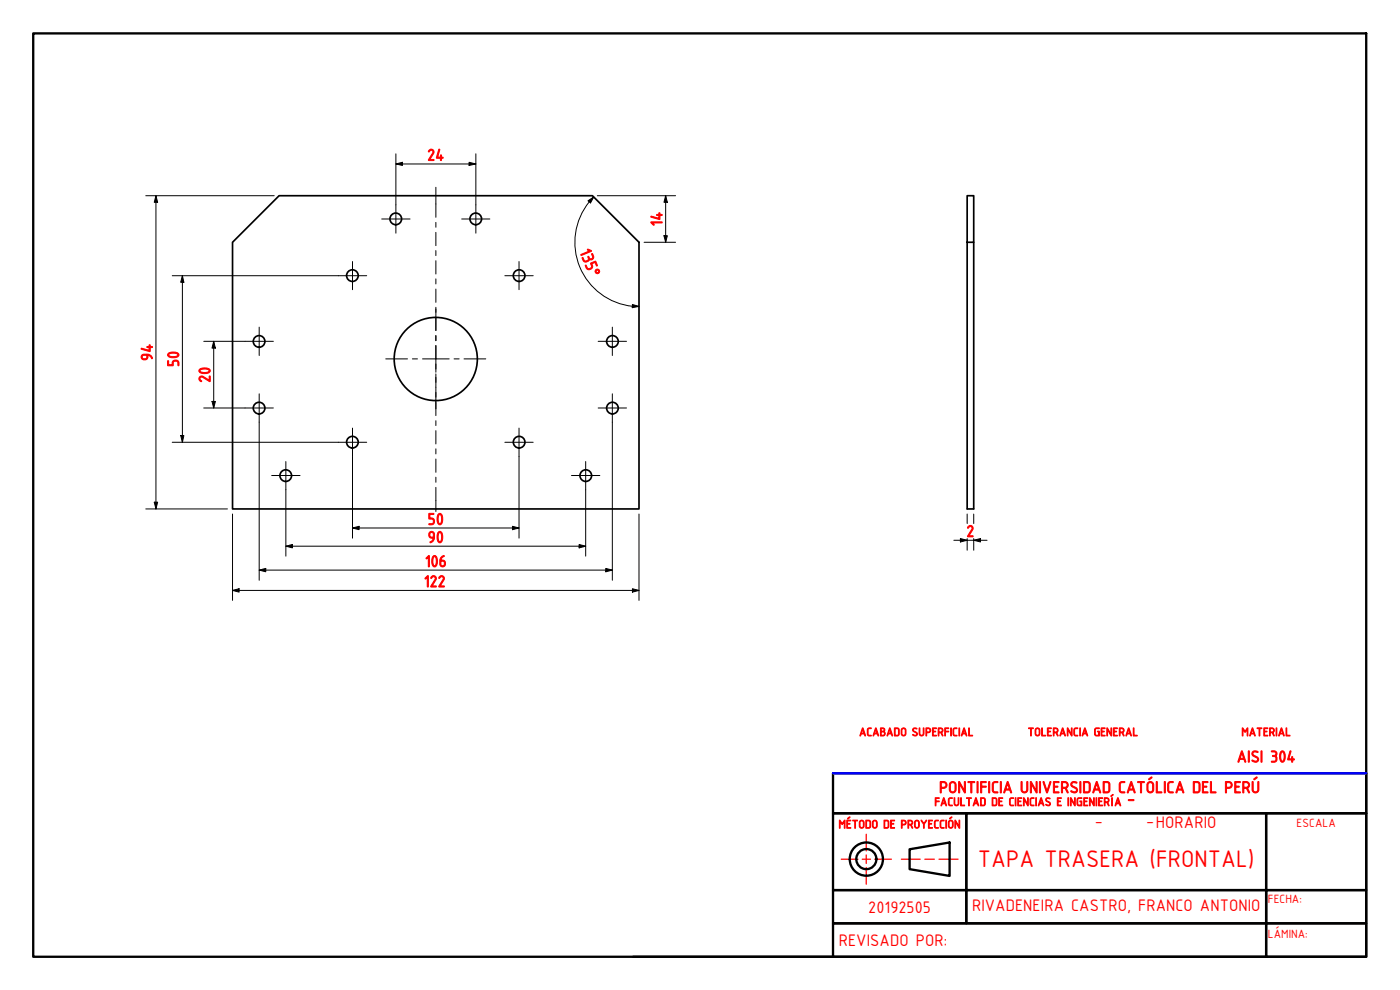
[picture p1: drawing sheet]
<svg xmlns="http://www.w3.org/2000/svg" width="420mm" height="297mm" viewBox="0 0 420 297" stroke-linecap="round" stroke-linejoin="round" font-family="sans-serif">
<!-- layer: Visible (ISO) -->
<g fill="none" stroke="#000" stroke-width=".51">
<path d="M290.3 58.7h1.9v14h-1.9zM69.8 72.7l14-14h94l14 14v80h-122zM290.3 72.7v80h1.9v-80"/>
<circle cx="118.8" cy="65.7" r="1.75"/>
<circle cx="142.8" cy="65.7" r="1.75"/>
<circle cx="105.8" cy="82.7" r="1.75"/>
<circle cx="155.8" cy="82.7" r="1.75"/>
<circle cx="77.8" cy="102.4" r="1.75"/>
<circle cx="130.8" cy="107.7" r="12.5"/>
<circle cx="183.8" cy="102.4" r="1.75"/>
<circle cx="77.8" cy="122.4" r="1.75"/>
<circle cx="105.8" cy="132.7" r="1.75"/>
<circle cx="155.8" cy="132.7" r="1.75"/>
<circle cx="183.8" cy="122.4" r="1.75"/>
<circle cx="85.8" cy="142.7" r="1.75"/>
<circle cx="175.8" cy="142.7" r="1.75"/>
</g>
<!-- layer: Border (ISO) -->
<g fill="none" stroke="#000" stroke-width=".7">
<path d="M10 10h400v277.1h-400zM250 232h160v12h-160zM250 244h40v23.1h-40zM273 254.8l12-2v10l-12-2zM290 244h90v23.1h-90zM380 244h30v23.1h-30zM250 277h130v10.1h-130zM250 267.1h40v9.9h-40zM290 267.1h90v9.9h30v-9.9h-30v9.9h-90zM380 277h30v10.1h-30zM190 287.1h60"/>
<circle cx="260" cy="257.8" r="5"/>
<circle cx="260" cy="257.8" r="3"/>
</g>
<path d="M252.5 257.8h5M258.8 257.8h2.4M260 250.3v5M260 256.5v2.6M262.5 257.8h5M270.5 257.8h5.7M277.6 257.8h2.8M281.8 257.8h5.7M260 260.3v5" fill="none" stroke="#f00" stroke-width=".38"/>
<!-- layer: Dimension (ISO) -->
<g fill="none" stroke="#000" stroke-width=".3">
<path d="M43.8 58.7h38.5M46.8 58.7l.5 2h-1zM46.8 58.7v94M118.8 49.2l2-.5v.9zM118.8 49.2h24M118.8 46.2v15.3M140.8 48.7l2 .5-2 .4zM142.8 46.2v15.3M178.2 59.1a19.3 19.3 0 0 0-4.6 20.1 19.3 19.3 0 0 0 16.2 12.7M179.3 58.7h23.5M199.8 58.7l.5 2h-1zM199.8 58.7v14"/>
<path d="M176.5 60.2l1.7-1.1-1 1.8zM193.3 72.7h9.5M199.3 70.7h1l-.5 2zM51.7 82.7h49.8M54.7 82.7l.5 2h-1zM54.7 82.7v50M189.8 91.4l2 .5-2.1 .4zM189.8 91.8l2 .1M61.2 102.4h12.3M64.1 102.4l.5 2h-1zM64.1 102.4v20M51.7 132.7h49.8"/>
<path d="M54.2 130.7h1l-.5 2zM61.2 122.4h12.3M63.6 120.4h1l-.5 2zM77.8 126.7v47.4M105.8 137v24.5M155.8 137v24.5M183.8 126.7v47.4M43.8 152.7h24.5M46.3 150.7h1l-.5 2zM69.8 154.2v25.9M85.8 146.9v20M105.8 158.4l2-.5v1z"/>
<path d="M105.8 158.4h50M153.8 157.9l2 .5-2 .5zM175.8 146.9v20M191.8 154.2v25.9M290.3 154.2v2.9M292.2 154.2v2.9M69.8 177.2l2-.6v1.1zM69.8 177.2h122M77.8 171.1l2-.6v1.1zM77.8 171.1h106M85.8 163.9l2-.5v1zM85.8 163.9h90"/>
<path d="M173.8 163.4l2 .5-2 .5zM181.8 170.5l2 .6-2 .5zM189.8 176.6l2 .6-2 .5zM286.3 162.1h9.9M288.2 161.6l2.1 .5-2.1 .5zM290.3 161.6v3.5M292.2 162.1l2.1-.5v1zM292.2 161.6v3.5"/>
</g>
<g fill="#000">
<path d="M118.8 49.2l2-.5v.9z" fill-rule="evenodd"/>
<path d="M140.8 48.7l2 .5-2 .4z" fill-rule="evenodd"/>
<path d="M46.8 58.7l.5 2h-1z" fill-rule="evenodd"/>
<path d="M176.5 60.2l1.7-1.1-1 1.8z" fill-rule="evenodd"/>
<path d="M199.3 70.7h1l-.5 2z" fill-rule="evenodd"/>
<path d="M199.8 58.7l.5 2h-1z" fill-rule="evenodd"/>
<path d="M54.7 82.7l.5 2h-1z" fill-rule="evenodd"/>
<path d="M189.8 91.4l2 .5-2.1 .4z" fill-rule="evenodd"/>
<path d="M64.1 102.4l.5 2h-1z" fill-rule="evenodd"/>
<path d="M54.2 130.7h1l-.5 2z" fill-rule="evenodd"/>
<path d="M63.6 120.4h1l-.5 2z" fill-rule="evenodd"/>
<path d="M46.3 150.7h1l-.5 2z" fill-rule="evenodd"/>
<path d="M105.8 158.4l2-.5v1z" fill-rule="evenodd"/>
<path d="M153.8 157.9l2 .5-2 .5z" fill-rule="evenodd"/>
<path d="M69.8 177.2l2-.6v1.1z" fill-rule="evenodd"/>
<path d="M77.8 171.1l2-.6v1.1z" fill-rule="evenodd"/>
<path d="M85.8 163.9l2-.5v1z" fill-rule="evenodd"/>
<path d="M173.8 163.4l2 .5-2 .5z" fill-rule="evenodd"/>
<path d="M181.8 170.5l2 .6-2 .5z" fill-rule="evenodd"/>
<path d="M189.8 176.6l2 .6-2 .5z" fill-rule="evenodd"/>
<path d="M288.2 161.6l2.1 .5-2.1 .5z" fill-rule="evenodd"/>
<path d="M292.2 162.1l2.1-.5v1z" fill-rule="evenodd"/>
</g>
<!-- layer: Center Mark (ISO) -->
<g fill="none" stroke="#000" stroke-width=".3">
<path d="M105.8 78.5v8.4M114.6 65.7h8.5M118.8 61.5v8.5M138.6 65.7h8.4M142.8 61.5v8.5M155.8 78.5v8.4M77.8 98.2v8.5M101.5 82.7h8.5M130.8 92.7v6.5M151.5 82.7h8.5M183.8 98.2v8.5M73.5 102.4h8.5"/>
<path d="M77.8 118.2v8.5M115.8 107.7h6.5M123.8 107.7h1.5M126.8 107.7h8M130.8 100.7v1.5M130.8 103.7v8M130.8 113.2v1.5M130.8 116.2v6.5M136.3 107.7h1.5M139.3 107.7h6.5M179.5 102.4h8.5M183.8 118.2v8.5"/>
<path d="M73.5 122.4h8.5M85.8 138.5v8.4M101.5 132.7h8.5M105.8 128.4v8.6M151.5 132.7h8.5M155.8 128.4v8.6M175.8 138.5v8.4M179.5 122.4h8.5M81.5 142.7h8.5M171.5 142.7h8.5"/>
</g>
<!-- layer: Centerline (ISO) -->
<g fill="none" stroke="#000" stroke-width=".3">
<path d="M130.8 56.2v9M130.8 66.7v1.5M130.8 69.7v4M130.8 75.2v1.5M130.8 78.2v4M130.8 83.7v1.5M130.8 86.7v4M130.8 92.2v1.5M130.8 95.2v4M130.8 100.7v1.5M130.8 103.7v4M130.8 109.2v1.5"/>
<path d="M130.8 112.2v4M130.8 117.7v1.5M130.8 120.7v4M130.8 126.2v1.5M130.8 129.2v4M130.8 134.7v1.5M130.8 137.7v4M130.8 143.2v1.5M130.8 146.2v7.3"/>
</g>
<!-- layer: Border (ISO) -->
<path d="M250 232h160" fill="none" stroke="#00f" stroke-width=".7"/>
<text font-size="7.7" fill="#f00" x="293.5" y="260.3">TAPA TRASERA (FRONTAL)</text>
<g font-size="5.4" fill="#f00">
<text x="328.5" y="247.8">-</text>
<text x="344" y="247.8">-HORARIO</text>
<text x="260.5" y="273.8">20192505</text>
<text x="291.7" y="273.4">RIVADENEIRA CASTRO, FRANCO ANTONIO</text>
<text x="251.7" y="283.8">REVISADO POR:</text>
</g>
<g font-size="5.3" fill="#f00">
<text x="128.2" y="48.2">24</text>
<text x="198.8" y="67.9" transform="rotate(-90 198.8 67.9)">14</text>
<text x="173.9" y="75.4" transform="rotate(68 173.9 75.4)">135°</text>
<text x="45.8" y="108.3" transform="rotate(-90 45.8 108.3)">94</text>
<text x="53.7" y="110.1" transform="rotate(-90 53.7 110.1)">50</text>
<text x="63.1" y="114.9" transform="rotate(-90 63.1 114.9)">20</text>
<text x="128.3" y="157.5">50</text>
<text x="290" y="161.1">2</text>
<text x="128.3" y="162.9">90</text>
<text x="127.5" y="170.1">106</text>
<text x="127.2" y="176.1">122</text>
<text x="371.2" y="228.7">AISI 304</text>
<text x="281.8" y="237.9">PONTIFICIA UNIVERSIDAD CATÓLICA DEL PERÚ</text>
<text x="338.3" y="241.1">-</text>
</g>
<g font-size="3.9" fill="#f00">
<text x="389.1" y="248">ESCALA</text>
<text x="380.5" y="271.1">FECHA:</text>
<text x="380.5" y="281.5">LÁMINA:</text>
</g>
<g font-size="3.8" fill="#f00">
<text x="257.8" y="220.8">ACABADO SUPERFICIAL</text>
<text x="308.4" y="220.8">TOLERANCIA GENERAL</text>
<text x="372.6" y="220.8">MATERIAL</text>
<text x="280.4" y="241.8">FACULTAD DE CIENCIAS E INGENIERÍA</text>
<text x="251.7" y="248.5">MÉTODO DE PROYECCIÓN</text>
</g>
</svg>
